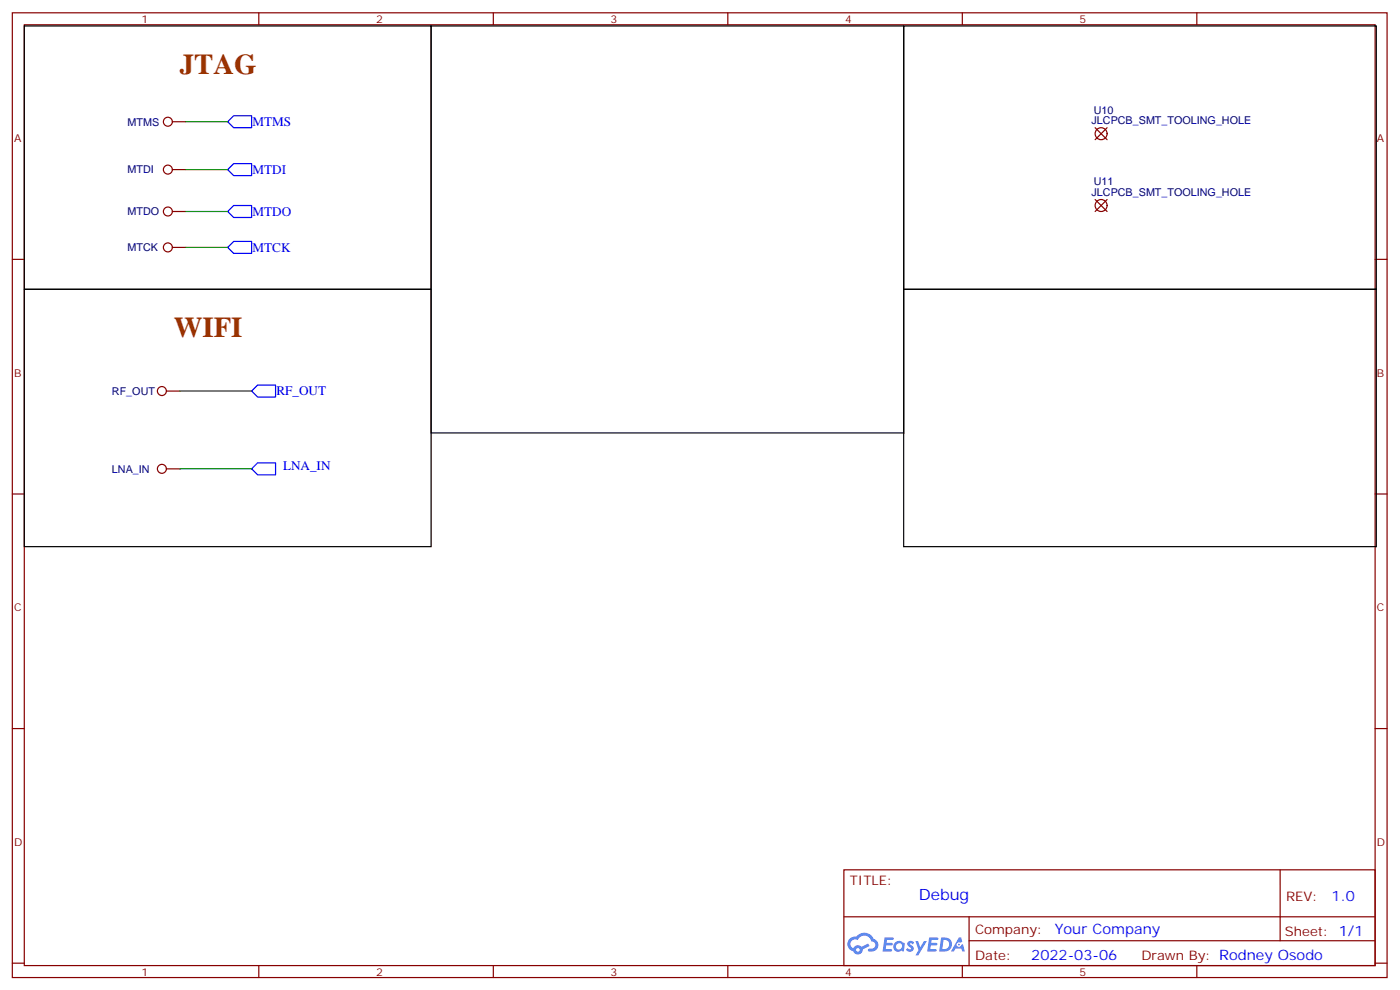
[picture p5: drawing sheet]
<svg xmlns="http://www.w3.org/2000/svg" width="413mm" height="292mm" viewBox="0 0 413 292" stroke-linecap="round" stroke-linejoin="round" font-family="sans-serif">
<g fill="none" stroke="#870000" stroke-width=".35">
<path d="M3.6 3.8h405.4v284.3h-405.4zM7.2 7.3h398.2v277.3h-398.2zM76.3 3.8v3.5M145.5 3.8v3.5M214.6 3.8v3.5M283.7 3.8v3.5M352.9 3.8v3.5M3.6 76.4h3.6M405.4 76.4h3.6M3.6 145.6h3.6M405.4 145.6h3.6M3.6 214.7h3.6"/>
<path d="M405.4 214.7h3.6M248.8 256.4h156.6v28.2h-156.6zM377.4 256.4v20.9M248.8 270.2h156.5M285.7 277.3h119.6M285.7 270.2v14.1M3.6 283.9h3.6M76.3 284.6v3.5M145.5 284.6v3.5M214.6 284.6v3.5M283.7 284.6v3.5M352.9 284.6v3.5"/>
<path d="M405.4 283.9h3.6"/>
</g>
<g fill="#5487ff">
<path d="M267.8 277.5a1.22 1.22 0 0 1 1.7 .3l-.4 .6a.47 .47 0 0 0-.3-.4 .47 .47 0 0 0-.5 .2l.2 .2a1.14 1.14 0 0 1 .7 1.7 1.14 1.14 0 0 1-1.9 0l-.2-.2 .5-.5 .7 .4a.29 .29 0 0 0 .4-.2 .29 .29 0 0 0-.3-.4 1.04 1.04 0 0 1-.6-1.7z"/>
<path d="M260.8 276.3h2.4l.3 .2-.1 .5h-1.9l-.1 .9h1.5l.4 .4-.4 .3h-1.6l-.2 1.1 1.8 .1 .1 .3-.1 .3h-2.7z"/>
<path d="M274 276.3h2.3l.3 .2-.1 .5h-1.8l-.1 .9h1.5l.3 .4-.4 .3h-1.6l-.1 1.1 1.7 .1 .2 .3-.2 .3h-2.6z"/>
<path d="M282.7 276.3h.7l.3 1.2-.6 .4a.69 .69 0 0 0-1 .2 .69 .69 0 0 0 .5 1 .69 .69 0 0 0 .8-.6l.5-.3 .6 2.2h-.8l-.2-.8h-1.8l-.5 .8h-.8z"/>
<path d="M269.9 277.4h.8l.6 1.8 1.1-1.8h.9l-2.6 4.2h-.8l.9-1.6z"/>
<path d="M277.5 276.3l-.6 4.1h1.3a2.11 2.11 0 0 0 2.5-2.1 2.11 2.11 0 0 0-2.5-2zM278.2 277a1.39 1.39 0 0 1 1.7 1.4 1.39 1.39 0 0 1-1.8 1.3h-.3z"/>
<path d="M263.8 277.9a1.54 1.54 0 0 0-.1 2.2 1.54 1.54 0 0 0 2.2 .1l.6 .2 .3-2.3-.2-.2h-.4a1.49 1.49 0 0 0-2.4 0zM264.1 278.9a.94 .94 0 0 1 1.8 0 .94 .94 0 0 1-1.8 0z"/>
<path d="M250.5 276.7a2.18 2.18 0 0 0 1.1 3.7 1.44 1.44 0 0 0 1.6 .9 1.44 1.44 0 0 0 1.2-1.5l2-1-.5-.7-1.9 .9a1.47 1.47 0 0 0-2.4 .5 1.39 1.39 0 0 1-.7-2 1.39 1.39 0 0 1 2-.4 2.12 2.12 0 0 1 2.2-1.3 2.12 2.12 0 0 1 1.9 1.7 1.14 1.14 0 0 1 1.1 1.4 1.14 1.14 0 0 1-1.7 .7 .43 .43 0 0 0-.5 .4 .43 .43 0 0 0 .4 .5 1.98 1.98 0 0 0 2.5-1.3 1.98 1.98 0 0 0-1.2-2.5 3.1 3.1 0 0 0-5.3-.7l-.9 .1zM252.4 280a.55 .55 0 0 1 1.1 0 .55 .55 0 0 1-1.1 0z"/>
<circle cx="282.7" cy="278.4" r=".26"/>
</g>
<g fill="none" stroke="#870000" stroke-width=".35">
<path d="M50.9 35.9h3.9M50.9 50h3.9M50.9 62.3h3.9M50.9 72.9h3.9M49.1 115.3h3.9M49.1 138.2h3.9"/>
<circle cx="49.5" cy="35.9" r="1.32"/>
<circle cx="49.5" cy="50" r="1.32"/>
<circle cx="49.5" cy="72.9" r="1.32"/>
<circle cx="49.5" cy="62.3" r="1.32"/>
<circle cx="47.7" cy="115.3" r="1.32"/>
<circle cx="47.7" cy="138.2" r="1.32"/>
</g>
<path d="M67.1 35.9l1.8-1.8h5.3v3.5h-5.3zM67.1 50l1.8-1.8h5.3v3.6h-5.3zM67.1 62.3l1.8-1.7h5.3v3.5h-5.3zM67.1 72.9l1.8-1.7h5.3v3.5h-5.3zM74.2 115.3l1.8-1.8h5.2v3.5h-5.2zM74.2 138.2l1.8-1.8h5.2v3.5h-5.2z" fill="none" stroke="#00f" stroke-width=".35"/>
<path d="M54.8 35.9h12.3M54.8 50h12.3M54.8 62.3h12.3M54.8 72.9h12.3M53 115.3h21.2M53 138.2h21.2" fill="none" stroke="#008700" stroke-width=".35"/>
<path d="M7.2 7.7h119.9v77.6h-119.9zM127.1 7.7h139.4v119.9h-139.4zM266.5 7.7h139.3v77.6h-139.3zM7.2 85.3h119.9v75.8h-119.9zM266.5 85.3h139.3v75.8h-139.3z" fill="none" stroke="#000" stroke-width=".35"/>
<g fill="none" stroke="#850000" stroke-width=".35">
<path d="M322.9 37.6l3.5 3.6M326.4 37.6l-3.5 3.6M322.9 58.8l3.5 3.5M326.4 58.8l-3.5 3.5"/>
<circle cx="324.7" cy="39.4" r="1.76"/>
<circle cx="324.7" cy="60.6" r="1.76"/>
</g>
<g font-size="8.5" fill="#930">
<text x="53" y="21.8">JTAG</text>
<text x="51.3" y="99.4">WIFI</text>
</g>
<text font-size="4.6" fill="#00f" x="270.9" y="265.4">Debug</text>
<g font-size="4.2" fill="#00f">
<text x="392.6" y="265.6">1.0</text>
<text x="311" y="275.2">Your Company</text>
<text x="304.1" y="283">2022-03-06</text>
</g>
<g font-size="3.9" fill="#00f">
<text x="74.4" y="37.1">MTMS</text>
<text x="74.4" y="51.2">MTDI</text>
<text x="74.4" y="63.6">MTDO</text>
<text x="74.4" y="74.2">MTCK</text>
<text x="81.5" y="116.5">RF_OUT</text>
<text x="83.4" y="138.7">LNA_IN</text>
</g>
<g font-size="3.9" fill="#800">
<text x="250.6" y="260.9">TITLE:</text>
<text x="379.2" y="265.6">REV:</text>
<text x="287.5" y="275.1">Company:</text>
<text x="378.9" y="275.8">Sheet: 1/1</text>
<text x="287.5" y="282.8">Date:</text>
<text x="336.5" y="282.9">Drawn By: Rodney Osodo</text>
</g>
<g font-size="3.2" fill="#800">
<text x="41.7" y="6.8">1</text>
<text x="110.9" y="6.8">2</text>
<text x="180" y="6.8">3</text>
<text x="249.2" y="6.8">4</text>
<text x="318.3" y="6.8">5</text>
<text x="4.2" y="41.9">A</text>
<text x="406" y="41.9">A</text>
<text x="4.2" y="111">B</text>
<text x="406" y="111">B</text>
<text x="4.2" y="180.2">C</text>
<text x="406" y="180.2">C</text>
<text x="4.2" y="249.3">D</text>
<text x="406" y="249.3">D</text>
<text x="41.7" y="287.6">1</text>
<text x="110.9" y="287.6">2</text>
<text x="180" y="287.6">3</text>
<text x="249.2" y="287.6">4</text>
<text x="318.3" y="287.6">5</text>
</g>
<g font-size="3.2" fill="#000080">
<text x="322.5" y="33.5">U10</text>
<text x="37.6" y="37">MTMS</text>
<text x="321.8" y="36.6">JLCPCB_SMT_TOOLING_HOLE</text>
<text x="37.6" y="51.1">MTDI</text>
<text x="321.8" y="57.7">JLCPCB_SMT_TOOLING_HOLE</text>
<text x="322.5" y="54.6">U11</text>
<text x="37.6" y="63.5">MTDO</text>
<text x="37.6" y="74">MTCK</text>
<text x="33" y="116.4">RF_OUT</text>
<text x="33" y="139.3">LNA_IN</text>
</g>
</svg>
